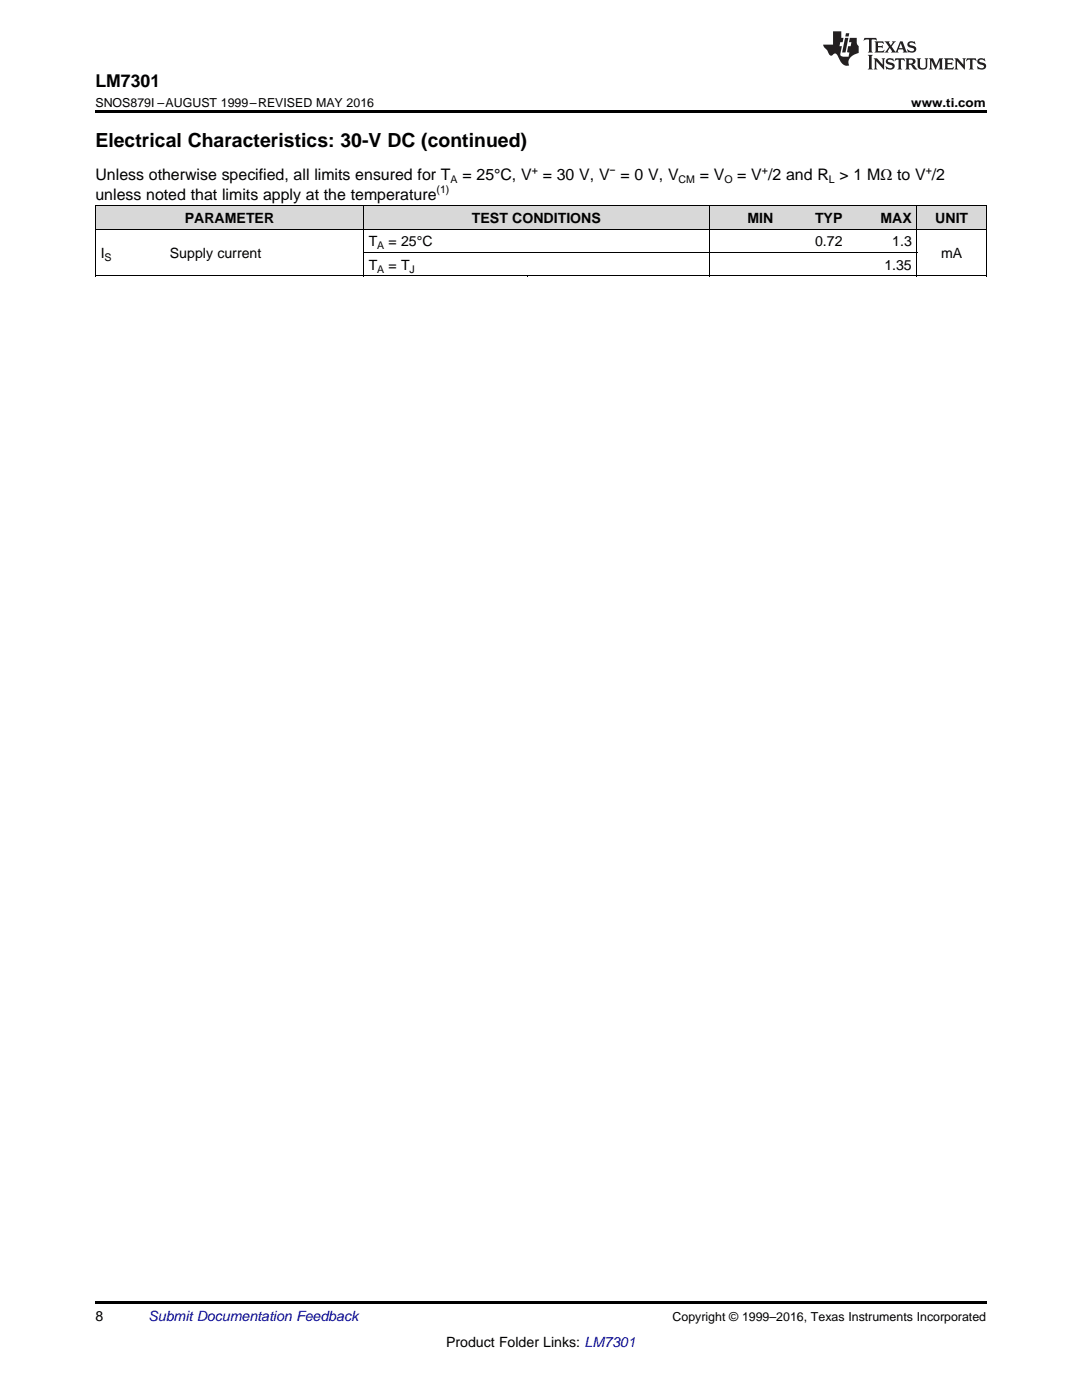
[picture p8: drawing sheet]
<svg xmlns="http://www.w3.org/2000/svg" width="216mm" height="279mm" viewBox="0 0 216 279" stroke-linecap="round" stroke-linejoin="round" font-family="sans-serif">
<g fill="#d8d8d8">
<path d="M19 41.1h13.8v4.7h-13.8z"/>
<path d="M32.8 41.1h39.7v4.7h-39.7z"/>
<path d="M72.5 41.1h32.8v4.7h-32.8z"/>
<path d="M105.3 41.1h36.3v4.7h-36.3z"/>
<path d="M141.6 41.1h13.8v4.7h-13.8z"/>
<path d="M155.4 41.1h13.8v4.7h-13.8z"/>
<path d="M169.2 41.1h13.8v4.7h-13.8z"/>
<path d="M183 41.1h13.8v4.7h-13.8z"/>
</g>
<path d="M19 22h177.8v.5h-177.8zM19 55.1h.2zM72.4 55.1h.1zM105.2 55.1h.1zM141.5 55.1h.1zM182.9 55.1h.1zM196.7 55.1h.1zM19 259.7h177.8v.5h-177.8z" fill="#000"/>
<path d="M19 55.1h177.8M19 45.7h177.8M19 41.1h177.8M19.1 41.1v14M72.5 41.1v14M72.5 50.4h110.5M141.6 41.1v14M183 41.1v14M196.8 41.1v14" fill="none" stroke="#000" stroke-width=".2"/>
<g fill="#231f20">
<path d="M172.5 7.6l-.1 .5 .4-.2h.6v.1v2.1l-.2 .4h.9l-.2-.4v-2.1l.1-.1h.5l.5 .2-.2-.5zM174.5 8.3l.2 .3v1.5l-.2 .4h1.8l.2-.6a1.04 1.04 0 0 1-1.3 .2v-.7h.6l.3 .2v-.6l-.3 .2h-.6v-.6l.8-.1 .4 .3-.2-.5zM176.5 8.3l.9 1.1-.9 1.1h.8l-.2-.2 .4-.7 .5 .7-.2 .2h1.5l-.2-.2 .2-.4h.9l.1 .4-.2 .2h1l-.3-.3-.7-1.9h-.5l-.9 2-.8-1 .9-1h-.8l.1 .3-.4 .5-.3-.6 .1-.2zM179.7 8.6l.4 1h-.7zM181.3 8.4a.63 .63 0 0 0-.2 .7 .63 .63 0 0 0 .6 .4l.6 .2 .1 .2a.75 .75 0 0 1-.7 .4 .75 .75 0 0 1-.6-.5l.1 .7 .1-.1a1.11 1.11 0 0 0 1.5-.6 1.13 1.13 0 0 0-1.2-.8l-.1-.4a1.04 1.04 0 0 1 1.2 .2l-.2-.5-.2 .1-.4-.2zM173.2 10.9l.2 .4v2.2l-.2 .4h1l-.3-.4v-2.2l.3-.4zM174.3 11.6l.3 .4v1.5l-.3 .4h.8l-.2-.4v-1.3l1.5 1.7v-1.9l.2-.4h-.7l.2 .4v.9l-1.1-1.3zM177 11.8a.62 .62 0 0 0-.2 .7 .62 .62 0 0 0 .6 .4l.6 .1 .1 .3a.76 .76 0 0 1-.7 .3 .76 .76 0 0 1-.7-.4l.2 .7 .1-.1a1.11 1.11 0 0 0 1.5-.6 1.13 1.13 0 0 0-1.2-.8l-.1-.4a1.04 1.04 0 0 1 1.2 .2l-.2-.6-.2 .1-.5-.1zM178.7 11.6l-.2 .6a.61 .61 0 0 1 .8-.3v1.6l-.2 .4h.9l-.2-.4v-1.6a.63 .63 0 0 1 .7 .3l-.1-.6zM180.6 11.6l.3 .4v1.5l-.3 .4h1l-.2-.2-.1-.8 .6 .2a.76 .76 0 0 0 1.2 .7l-1-1a.58 .58 0 0 0 .6-.5 .58 .58 0 0 0-.5-.6zM181.4 11.9h.1a.45 .45 0 0 1 .5 .1 .45 .45 0 0 1 .1 .5l-.8 .2zM182.9 11.6l.2 .2a2.17 2.17 0 0 0 .3 1.9 .99 .99 0 0 0 1.6-.6v-1.1l.2-.4h-.7l.2 .2a1.92 1.92 0 0 1-.2 1.8 .6 .6 0 0 1-.9-.5v-1.1l.2-.4zM185.4 11.6l.2 .4v1.5l-.2 .4h.7l-.2-.4v-1.4l.8 1.8 .8-1.8v1.4l-.2 .4h.9l-.2-.4v-1.5l.2-.4h-.8l-.6 1.5-.6-1.5zM188.4 11.6l.2 .4v1.5l-.2 .4h1.8l.1-.6a1.04 1.04 0 0 1-1.2 .1v-.6h.5l.4 .2v-.6l-.4 .2h-.5v-.7h.8l.3 .3-.1-.6zM190.5 11.6l.2 .4v1.5l-.2 .4h.7l-.2-.4v-1.3l1.5 1.7v-1.9l.2-.4h-.7l.2 .4v.9l-1.1-1.3zM192.9 11.6l-.1 .6a.61 .61 0 0 1 .7-.3l.1 1.6-.3 .4h1l-.3-.4 .1-1.6a.63 .63 0 0 1 .7 .3l-.1-.6zM195.2 11.8a.62 .62 0 0 0-.2 .7 .62 .62 0 0 0 .6 .4l.6 .1 .1 .3a.76 .76 0 0 1-.7 .3 .76 .76 0 0 1-.6-.4l.1 .7 .1-.1a1.11 1.11 0 0 0 1.6-.6 1.13 1.13 0 0 0-1.3-.8l-.1-.4a1.04 1.04 0 0 1 1.2 .2l-.1-.6-.2 .1-.5-.1z"/>
<path d="M166.2 6.3v2.6h-1.9v.4l.8 .9a.91 .91 0 0 0 1 .8 .56 .56 0 0 1 .5-.3 .56 .56 0 0 1 .5 .3l.4 .8a1.53 1.53 0 0 0 1.9 1.2 1.54 1.54 0 0 1 1-2.1l.9-.3v-1.4a1.52 1.52 0 0 1-.4-1.6h-1.3l-.2 .8h.5l-.2 .8h-.5l-.1 1v.2l.4 .1-.2 .8a1.93 1.93 0 0 1-1.6-.3l.3-1.8h-.5l.2-.8h.4l.2-.8h-.4v-1.3zM168.6 7.6l-.6 2.9h.7l.6-2.9zM168.8 6.6l-.1 .7h.6l.2-.7z"/>
</g>
<text font-size="3.9" x="19" y="29.3">Electrical Characteristics: 30-V DC (continued)</text>
<text font-size="3.5" x="19" y="17.3">LM7301</text>
<g font-size="3.2">
<text x="19" y="36">Unless otherwise specified, all limits ensured for T</text>
<text x="92.3" y="36">= 25°C, V = 30 V, V = 0 V, V</text>
<text x="139.6" y="36">= V</text>
<text x="147.1" y="36">= V /2 and R &gt; 1 MΩ to V /2</text>
<text x="19" y="39.9">unless noted that limits apply at the temperature</text>
</g>
<g font-size="2.8">
<text x="36.9" y="44.5">PARAMETER</text>
<text x="94.2" y="44.5">TEST CONDITIONS</text>
<text x="149.2" y="44.5">MIN</text>
<text x="162.6" y="44.5">TYP</text>
<text x="175.7" y="44.5">MAX</text>
<text x="186.6" y="44.5">UNIT</text>
<text x="20.1" y="51.5">I</text>
<text x="33.9" y="51.5">Supply current</text>
<text x="73.6" y="49.2">T</text>
<text x="73.6" y="53.8">T</text>
<text x="77.5" y="49.2">= 25°C</text>
<text x="77.5" y="53.8">= T</text>
<text x="162.6" y="49.2">0.72</text>
<text x="176.5" y="53.8">1.35</text>
<text x="178" y="49.2">1.3</text>
<text x="187.8" y="51.5">mA</text>
<text x="19" y="263.6">8</text>
<text x="89" y="268.9">Product Folder Links: LM7301</text>
</g>
<text font-size="2.8" fill="#0000c8" x="29.6" y="263.6">Submit Documentation Feedback</text>
<g font-size="2.5">
<text x="19" y="21.4">SNOS879I –AUGUST 1999–REVISED MAY 2016</text>
<text x="181.8" y="21.4">www.ti.com</text>
<text x="134.2" y="263.6">Copyright © 1999–2016, Texas Instruments Incorporated</text>
</g>
<g font-size="2.1">
<text x="106.1" y="34.7">+</text>
<text x="121.6" y="34.7">−</text>
<text x="152" y="34.7">+</text>
<text x="184.7" y="34.7">+</text>
<text x="87.1" y="38.6">(1)</text>
<text x="89.9" y="36.6">A</text>
<text x="135.4" y="36.6">CM</text>
<text x="144.5" y="36.6">O</text>
<text x="165.4" y="36.6">L</text>
<text x="20.9" y="52.1">S</text>
<text x="75.3" y="49.7">A</text>
<text x="75.3" y="54.4">A</text>
<text x="81.7" y="54.4">J</text>
</g>
</svg>
